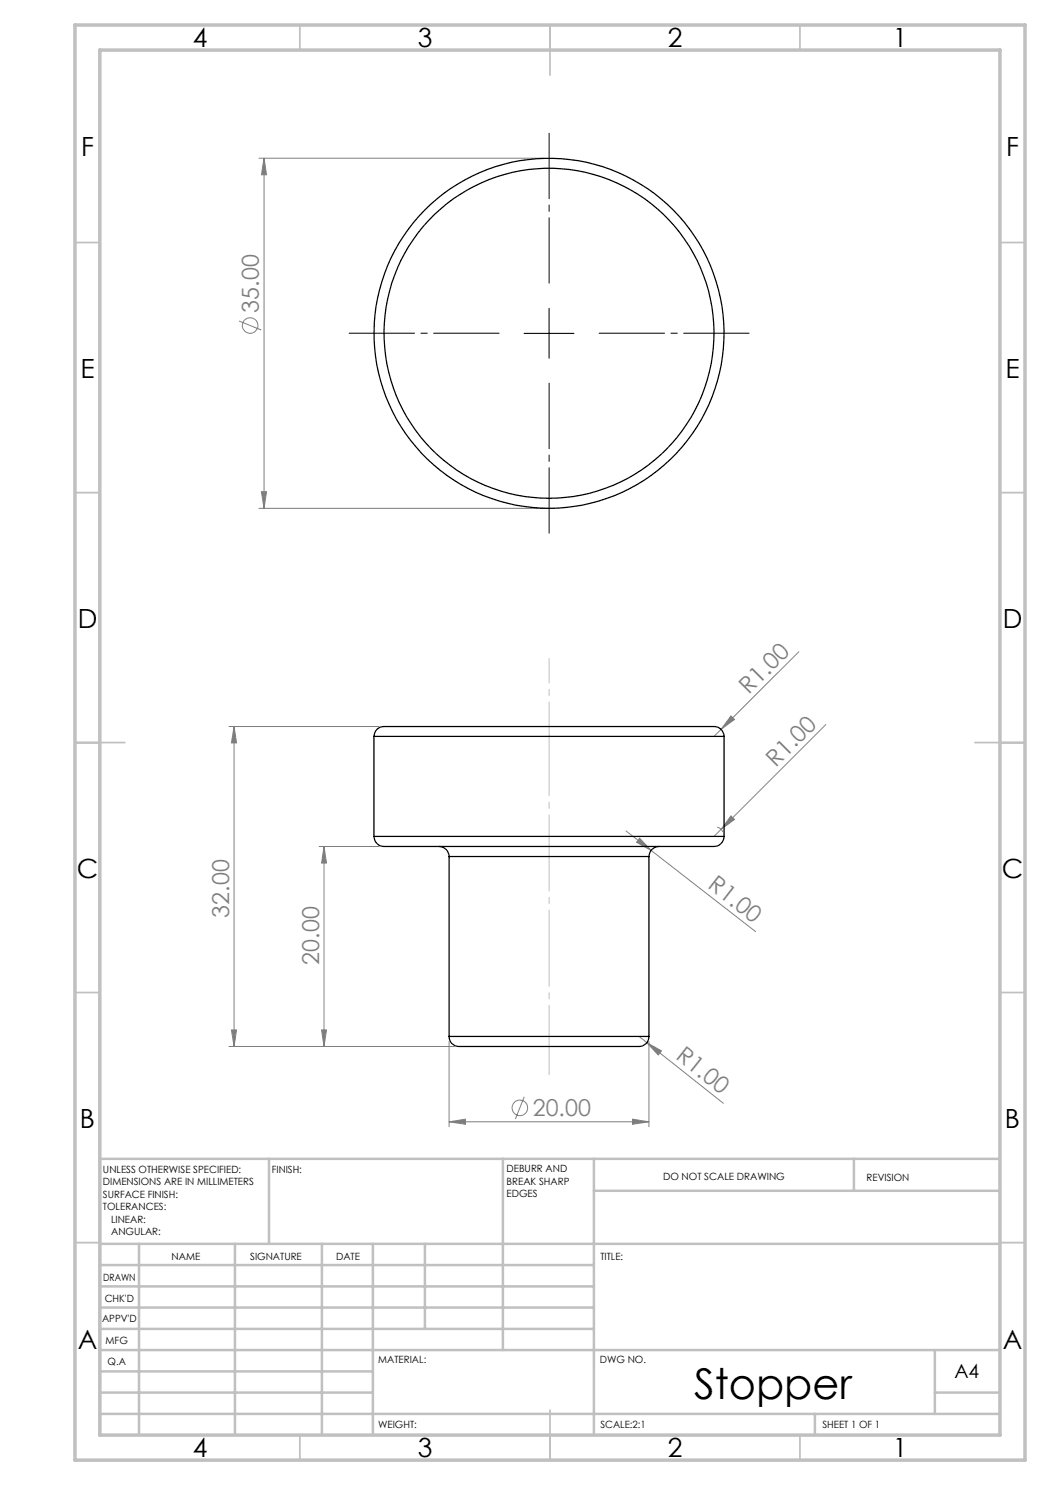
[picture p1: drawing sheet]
<svg xmlns="http://www.w3.org/2000/svg" width="210mm" height="297mm" viewBox="0 0 210 297" stroke-linecap="round" stroke-linejoin="round" font-family="sans-serif">
<g fill="none" stroke="#808080" stroke-width=".2">
<path d="M51.8 31.6h57M52.8 31.6v70.1M52.8 31.6l.5 3.4h-1zM47.8 64.2l4.4 1.8M52.3 98.4h1l-.5 3.3zM51.8 101.7h57M159.8 130.3l-15.6 15.6M45.8 145.3h30M46.8 145.3v64M46.8 145.3l.5 3.3h-1zM144.2 145.9l-1.4 1.4M146.2 143.2l.7 .7-2.7 2z"/>
<path d="M165.2 144.9l-22.4 22.4M63.8 169.3h12M64.8 169.3v40M64.8 169.3l.5 3.3h-1zM125.2 166.2l5 3.9M127.9 167.6l2.3 2.5-2.9-1.7zM130.2 170.1l20.9 16.2M143.4 165.4l.6 .3 .6 .7M146.2 163.2l.7 .7-2.7 2zM45.8 209.3h45M46.3 206h1l-.5 3.3zM64.3 206h1l-.5 3.3z"/>
<path d="M89.8 208.3v17.1M104.8 219.4l-1.7 4.4M127.8 207.3l16.9 13.4M129.4 208.5l2.9 1.7-.6 .8zM129.8 208.3v17.1M89.8 224.4l3.3-.6v1.1zM89.8 224.4h40M126.5 223.8l3.3 .6-3.3 .5z"/>
<circle cx="50" cy="65.1" r="1.54"/>
<circle cx="104" cy="221.6" r="1.55"/>
</g>
<path d="M109.8 56.6v-30M99.8 66.6h-30M109.8 76.6v30M119.8 66.6h30" fill="none" stroke="#000" stroke-width=".2" stroke-dasharray="15.2 1.3 1.3 1.3" stroke-dashoffset="2.1"/>
<path d="M104.8 66.7h10M109.8 61.7v9.9" fill="none" stroke="#000" stroke-width=".2"/>
<path d="M109.8 145.3v-13.6" fill="none" stroke="#c0c0c0" stroke-width=".2" stroke-dasharray="15.2 1.3 1.3 1.3" stroke-dashoffset="10.4"/>
<path d="M109.8 145.3v69.6" fill="none" stroke="#c0c0c0" stroke-width=".2" stroke-dasharray="15.2 1.3 1.3 1.3" stroke-dashoffset="1.4"/>
<g fill="none" stroke="#c0c0c0" stroke-width=".35">
<path d="M60 5v5M110 5v10M160 5v5M15 48.5h5M200 48.5h5M15 98.5h5M200 98.5h5M15 148.5h10M195 148.5h10M15 198.5h5M200 198.5h5M15 248.5h5"/>
<path d="M200 248.5h5M60 287v5M110 282v10M160 287v5"/>
</g>
<g fill="none" stroke="#c0c0c0" stroke-width=".5">
<path d="M53.8 231.8v17M100.6 231.8v38.2M118.8 231.8v55.2M118.8 238.2h81.2M170.8 231.8v6.4M200 231.8h-180v55.2M20 248.8h180M20 257.3h98.8M20 253h98.8M27.8 248.8v38.2M47 248.8v38.2M64.4 248.8v38.2"/>
<path d="M74.6 248.8v38.2M85 248.8v17M20 265.8h98.8M20 261.5h98.8M20 278.5h54.6M20 274.3h54.6M20 270h180M187 278.5h13M187 270v12.8M20 282.8h180M163 282.8v4.2"/>
</g>
<path d="M15 5h190v287h-190zM20 10h180v277h-180z" fill="none" stroke="#c0c0c0" stroke-width=".7"/>
<g fill="#808080">
<path d="M146.2 143.2l.7 .7-2.7 2z"/>
<path d="M146.2 163.2l.7 .7-2.7 2z"/>
<path d="M129.4 208.5l2.9 1.7-.6 .8z"/>
<path d="M127.9 167.6l2.3 2.5-2.9-1.7z"/>
<path d="M89.8 224.4l3.3-.6v1.1zM126.5 223.8l3.3 .6-3.3 .5z"/>
<path d="M52.8 31.6l.5 3.4h-1zM52.3 98.4h1l-.5 3.3zM46.8 145.3l.5 3.3h-1zM46.3 206h1l-.5 3.3zM64.8 169.3l.5 3.3h-1zM64.3 206h1l-.5 3.3z"/>
</g>
<g fill="none" stroke="#000" stroke-width=".25">
<path d="M74.8 147.3a2.12 2.12 0 0 1 2.6-2h64.8a2.12 2.12 0 0 1 2.6 2M74.8 147.3h70M74.8 147.3v20M144.8 147.3v20M74.8 167.3a2.12 2.12 0 0 0 2.6 2h64.8a2.12 2.12 0 0 0 2.6-2M74.8 167.3h70M87.8 169.3a2.05 2.05 0 0 1 2 2M89.8 171.3h40M89.8 171.3v36M129.8 171.3v36M131.8 169.3a2.05 2.05 0 0 0-2 2M89.8 207.3a2.24 2.24 0 0 0 2.9 2h34.2a2.31 2.31 0 0 0 2.9-2"/>
<path d="M89.8 207.3h40"/>
<circle cx="109.8" cy="66.7" r="33"/>
<circle cx="109.8" cy="66.7" r="35"/>
</g>
<text font-size="8.5" x="138.8" y="279.7">Stopper</text>
<g font-size="5.3">
<text x="38.5" y="9.5">4</text>
<text x="83.5" y="9.5">3</text>
<text x="133.6" y="9.5">2</text>
<text x="178.6" y="9.5">1</text>
<text x="16.2" y="31.3">F</text>
<text x="201.2" y="31.3">F</text>
<text x="16.1" y="75.5">E</text>
<text x="201.1" y="75.5">E</text>
<text x="15.5" y="125.5">D</text>
<text x="200.5" y="125.5">D</text>
<text x="15.4" y="175.5">C</text>
<text x="200.4" y="175.5">C</text>
<text x="16" y="225.5">B</text>
<text x="201" y="225.5">B</text>
<text x="15.5" y="269.8">A</text>
<text x="200.5" y="269.8">A</text>
<text x="38.5" y="291.5">4</text>
<text x="83.5" y="291.5">3</text>
<text x="133.6" y="291.5">2</text>
<text x="178.6" y="291.5">1</text>
</g>
<g font-size="4.7" fill="#808080">
<text x="51.8" y="62.5" transform="rotate(-90 51.8 62.5)">35.00</text>
<text x="149.8" y="138.9" transform="rotate(-45 149.8 138.9)">R1.00</text>
<text x="155.2" y="153.5" transform="rotate(-45 155.2 153.5)">R1.00</text>
<text x="141.4" y="177.5" transform="rotate(38 141.4 177.5)">R1.00</text>
<text x="45.8" y="183.5" transform="rotate(-90 45.8 183.5)">32.00</text>
<text x="63.8" y="192.9" transform="rotate(-90 63.8 192.9)">20.00</text>
<text x="134.9" y="211.7" transform="rotate(38 134.9 211.7)">R1.00</text>
<text x="106.6" y="223.3">20.00</text>
</g>
<text font-size="3.9" x="190.9" y="275.5">A4</text>
<g font-size="2">
<text x="20.6" y="234.6">UNLESS OTHERWISE SPECIFIED:</text>
<text x="20.6" y="237.1">DIMENSIONS ARE IN MILLIMETERS</text>
<text x="20.6" y="239.6">SURFACE FINISH:</text>
<text x="54.4" y="234.6">FINISH:</text>
<text x="101.3" y="234.5">DEBURR AND</text>
<text x="101.3" y="237">BREAK SHARP</text>
<text x="101.3" y="239.5">EDGES</text>
<text x="132.6" y="236">DO NOT SCALE DRAWING</text>
<text x="173.3" y="236.2">REVISION</text>
<text x="20.6" y="242.1">TOLERANCES:</text>
<text x="22.2" y="244.6">LINEAR:</text>
<text x="22.2" y="247.1">ANGULAR:</text>
<text x="34.3" y="252">NAME</text>
<text x="50" y="251.9">SIGNATURE</text>
<text x="67.2" y="251.9">DATE</text>
<text x="120.1" y="251.9">TITLE:</text>
<text x="20.6" y="256.1">DRAWN</text>
<text x="20.9" y="260.3">CHK'D</text>
<text x="20.4" y="264.4">APPV'D</text>
<text x="21.1" y="268.8">MFG</text>
<text x="21.5" y="273">Q.A</text>
<text x="75.6" y="272.5">MATERIAL:</text>
<text x="120" y="272.5">DWG NO.</text>
<text x="75.6" y="285.5">WEIGHT:</text>
<text x="120.1" y="285.6">SCALE:2:1</text>
<text x="164.5" y="285.6">SHEET 1 OF 1</text>
</g>
</svg>
